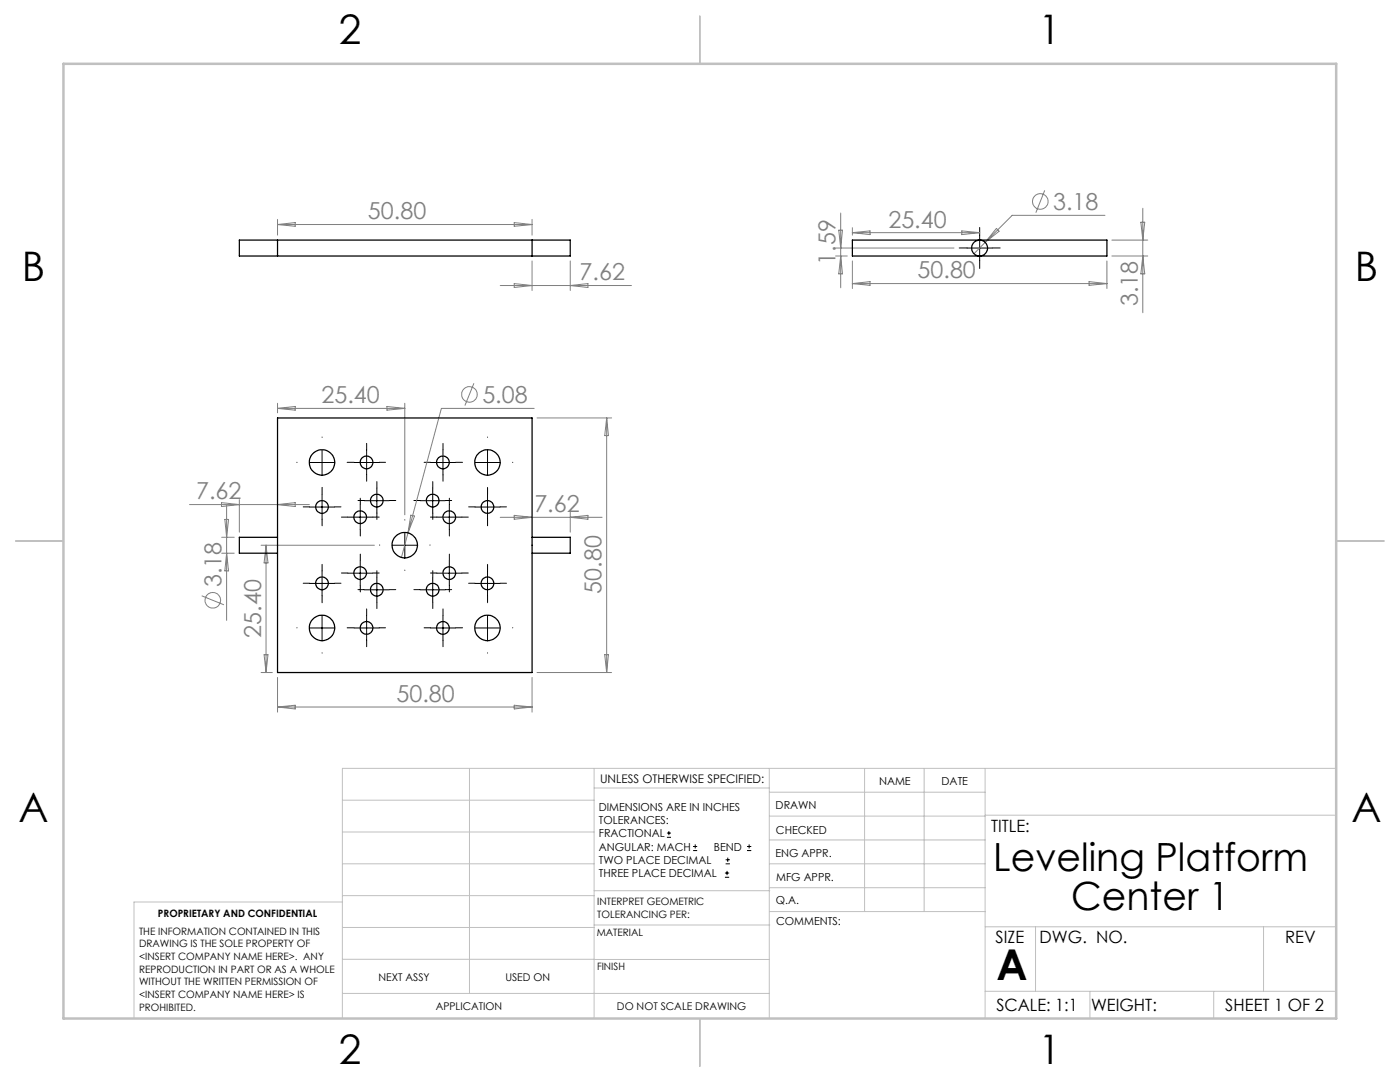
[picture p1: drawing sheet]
<svg xmlns="http://www.w3.org/2000/svg" width="279mm" height="216mm" viewBox="0 0 279 216" stroke-linecap="round" stroke-linejoin="round" font-family="sans-serif">
<g fill="none" stroke="#808080" stroke-width=".2">
<path d="M208.5 38l-1.8 4.4M55.4 44.8l3.5-.4v.8zM55.4 43.8v3.1M55.4 44.8h50.8M99.8 57h26.2M102.6 44.4l3.6 .4-3.6 .4zM102.6 56.6l3.6 .4-3.6 .4zM106.2 43.8v3.1M106.2 52.1v5.9M113.8 52.1v5.9M113.8 57l3.5-.4v.8zM166.8 51.1h2.3"/>
<path d="M166.8 49.5h23.6M167.4 45.9h.7l-.3 3.6zM167.8 51.1l.3 3.5h-.7zM167.8 42.5v14.9M170.1 45.4v1.5M170.1 46.4h25.4M170.1 46.4l3.5-.3v.7zM170.1 52.1v5.5M170.1 56.6l3.5-.4v.7zM170.1 56.6h50.8M191.9 46.1l3.6 .3-3.6 .4zM196.6 48.4l-2.2 2.2"/>
<path d="M198.9 45.6l.5 .5-2.8 2.3zM217.3 56.2l3.6 .4-3.6 .3zM220.5 43h-18.5l-5.4 5.4M220.9 52.1v5.5M221.9 47.9h7.2M221.9 51.1h7.2M227.7 44.3h.8l-.4 3.6zM228.1 41.6v20.8M228.1 51.1l.4 3.5h-.8zM94.6 76.5l-1.8 4.4M47.8 99.7v6.5M55.4 81.5l3.5-.4v.7z"/>
<path d="M55.4 80.5v1.9M55.4 81.5h25.4M77.2 81.1l3.6 .4-3.6 .3zM80.8 80.5v22.2M106.6 81.5h-18.5l-8 29.7M107.2 83.4h14.9M121.1 83.4v50.8M121.1 83.4l.3 3.5h-.7zM37.8 100.7h23.9M40.3 118.9l4.4 1.8M44.2 100.3l3.6 .4-3.6 .4zM44.2 107.2h2.5"/>
<path d="M44.2 110.4h2.5M44.9 103.6h.7l-.4 3.6zM45.2 100.9v22.9M45.2 110.4l.4 3.5h-.7zM52.1 108.8h22.6M53.1 108.8v25.4M53.1 108.8l.4 3.5h-.8zM55.4 100.7l3.5-.4v.8zM82 102.8l.7 .2-1.3 3.3zM99.8 103.2h20.4M102.6 102.8l3.6 .4-3.6 .4zM113.8 102.2v4"/>
<path d="M113.8 103.2l3.5-.4v.8zM52.1 134.2h2.3M52.7 130.6h.8l-.4 3.6zM55.4 135.2v6.9M106.2 135.2v6.9M107.2 134.2h14.9M120.7 130.6h.7l-.3 3.6zM55.4 141.1l3.5-.4v.8zM55.4 141.1h50.8M102.6 140.7l3.6 .4-3.6 .4z"/>
<circle cx="207.6" cy="40.2" r="1.55"/>
<circle cx="93.7" cy="78.7" r="1.55"/>
<circle cx="42.5" cy="119.8" r="1.55"/>
</g>
<g fill="none" stroke="#000" stroke-width=".2">
<path d="M193 49.5h5M195.5 47v5M61.8 92.3h5M64.3 89.8v5M64.3 98.7v4.9M70.7 92.3h5M72.7 99.9h5M73.2 89.8v5M75.2 97.4v5M83.9 99.9h5M85.9 92.3h5M86.4 97.4v5"/>
<path d="M88.4 89.8v5M94.8 92.3h5M97.3 89.8v5M97.3 98.7v4.9M61.8 101.2h5M61.8 116.4h5M64.3 113.9v5M69.4 114.4h5M69.4 103.2h5M71.9 100.7v5M71.9 111.9v4.9M72.7 117.7h5"/>
<path d="M75.2 115.2v5M78.3 108.8h5M80.8 106.3v5M83.9 117.7h5M86.4 115.2v5M87.2 114.4h5M87.2 103.2h5M89.7 100.7v5M89.7 111.9v4.9M94.8 101.2h5M94.8 116.4h5M97.3 113.9v5"/>
<path d="M61.8 125.3h5M64.3 122.8v5M70.7 125.3h5M73.2 122.8v5M85.9 125.3h5M88.4 122.8v5M94.8 125.3h5M97.3 122.8v5M133.1 167.1h.8M133.1 166.2h.8M133.5 165.8v.9M138.3 169.7h.8"/>
<path d="M138.3 168.9h.8M138.7 168.5v.8M144.7 175h.8M144.7 174.2h.8M144.8 172.4h.9M144.8 171.6h.9M145.1 173.8v.8M145.2 171.1v.9M149.1 169.7h.8M149.1 168.9h.8M149.5 168.5v.8"/>
</g>
<g fill="none" stroke="#000" stroke-width=".2" stroke-dasharray="15.2 1.3 1.3 1.3">
<path d="M193 49.5h-1.6M195.5 47v-1.6M195.5 52v1.6M198 49.5h1.6M59.3 92.3h-.1M64.3 98.6v-1.2M64.3 87.3v-.1M64.3 97.3h.1M69.3 92.3h.1M70.7 92.3h-1.3M72.7 99.9h-1.3M73.2 89.8v-1.3"/>
<path d="M73.2 94.8v1.2M75.2 97.4v-1.3M75.7 92.3h1.2M77.7 99.9h1.3M83.9 99.9h-1.3M85.9 92.3h-1.3M86.4 97.4v-1.3M88.4 89.8v-1.3M88.4 94.8v1.2M88.9 99.9h1.2M90.9 92.3h1.3M92.3 92.3h.1"/>
<path d="M97.3 87.3v-.1M97.3 97.3h.1M97.3 98.6v-1.2M102.3 92.3h.1M61.8 101.1h-1.3M61.8 116.4h-1.3M64.3 103.6v1.3M64.3 113.9v-1.3M64.3 118.9v1.3M66.8 101.1h1.3M66.8 116.4h1.3M69.4 114.3h-1.3"/>
<path d="M69.4 103.2h-1.3M71.9 111.8v-1.2M71.9 116.8v1.3M71.9 100.7v-1.3M71.9 105.7v1.3M72.7 117.7h-1.3M74.4 114.3h1.3M74.4 103.2h1.3M75.2 115.2v-1.3M75.2 102.4v1.2M75.8 108.8h.1M77.7 117.7h1.3"/>
<path d="M80.8 103.8v-.1M80.8 113.8h.1M83.9 117.7h-1.3M85.8 108.8h.1M86.4 115.2v-1.3M86.4 102.4v1.2M87.2 103.2h-1.3M87.2 114.3h-1.3M88.9 117.7h1.2M89.7 100.7v-1.3M89.7 105.7v1.3M89.7 111.8v-1.2"/>
<path d="M89.7 116.8v1.3M92.2 103.2h1.3M92.2 114.3h1.3M94.8 116.4h-1.3M94.8 101.1h-1.3M97.3 113.9v-1.3M97.3 118.9v1.3M97.3 103.6v1.3M99.8 116.4h1.3M99.8 101.1h1.3M59.3 125.3h-.1M64.3 120.3v-.1"/>
<path d="M64.3 130.3h.1M69.3 125.3h.1M70.7 125.3h-1.3M73.2 122.8v-1.3M73.2 127.8v1.2M75.2 120.2v1.2M75.7 125.3h1.2M85.9 125.3h-1.3M86.4 120.2v1.2M88.4 122.8v-1.3M88.4 127.8v1.2M90.9 125.3h1.3"/>
<path d="M92.3 125.3h.1M97.3 120.3v-.1M97.3 130.3h.1M102.3 125.3h.1"/>
</g>
<g fill="none" stroke="#c0c0c0" stroke-width=".2">
<path d="M68.3 159.7h50.3M93.7 153.3v44.9M118.6 153.3v49.9M118.6 157.2h34.9M153.5 153.3v49.9M153.5 158.1h43.1M172.5 153.3v28.6M184.4 153.3v28.6M196.6 153.3v49.9M266.7 153.3h-198.4v49.9M68.3 178.7h50.3M68.3 172.4h50.3"/>
<path d="M68.3 166h50.3M68.3 180h-41.6v23.2M118.6 177.7h35M153.5 167.6h43.1M153.5 162.8h43.1M153.5 172.4h43.1M153.5 177.1h43.1M196.6 162.7h70.1M68.3 198.2h85.2M68.3 191.4l85.2 .1M68.3 185.1h50.3M118.6 184.6h35"/>
<path d="M153.6 181.9h43M196.6 197.8h70.1M196.6 184.9h70.1M206.7 184.9v12.9M217.5 197.8v5.4M242.2 197.8v5.4M252.2 184.9v12.9"/>
</g>
<path d="M139.7 3.2v9.5M3.1 107.9h9.6M266.7 107.9h9.5M139.7 203.2v9.6" fill="none" stroke="#c0c0c0" stroke-width=".25"/>
<path d="M12.7 12.7h254v190.5h-254z" fill="none" stroke="#c0c0c0" stroke-width=".5"/>
<g fill="none" stroke="#000" stroke-width=".25">
<path d="M47.8 47.9h66v3.2h-66zM55.4 47.9v3.2M106.2 47.9v3.2M170.1 47.9h50.8v3.2h-50.8zM55.4 83.4h50.8v50.8h-50.8zM55.4 107.2h-7.6v3.2h7.6M106.2 107.2h7.6v3.2h-7.6"/>
<circle cx="195.5" cy="49.5" r="1.59"/>
<circle cx="64.2" cy="92.3" r="2.55"/>
<circle cx="73.2" cy="92.3" r="1.28"/>
<circle cx="75.2" cy="99.9" r="1.28"/>
<circle cx="86.3" cy="99.9" r="1.28"/>
<circle cx="88.4" cy="92.3" r="1.28"/>
<circle cx="97.3" cy="92.3" r="2.55"/>
<circle cx="64.3" cy="116.4" r="1.28"/>
<circle cx="64.3" cy="101.2" r="1.28"/>
<circle cx="71.9" cy="114.4" r="1.28"/>
<circle cx="71.9" cy="103.2" r="1.26"/>
<circle cx="75.2" cy="117.7" r="1.28"/>
<circle cx="80.8" cy="108.8" r="2.55"/>
<circle cx="86.3" cy="117.7" r="1.28"/>
<circle cx="89.7" cy="114.4" r="1.28"/>
<circle cx="89.7" cy="103.2" r="1.26"/>
<circle cx="97.3" cy="101.2" r="1.26"/>
<circle cx="97.3" cy="116.4" r="1.26"/>
<circle cx="64.2" cy="125.3" r="2.55"/>
<circle cx="73.1" cy="125.3" r="1.26"/>
<circle cx="88.4" cy="125.3" r="1.26"/>
<circle cx="97.3" cy="125.3" r="2.55"/>
</g>
<text font-size="8.5" x="198.9" y="195.5">A</text>
<g font-size="8.1">
<text x="67.6" y="8.9">2</text>
<text x="207.3" y="8.9">1</text>
<text x="4.4" y="56.2">B</text>
<text x="270.4" y="56.2">B</text>
<text x="3.7" y="164.1">A</text>
<text x="269.7" y="164.1">A</text>
<text x="67.6" y="212.4">2</text>
<text x="207.3" y="212.4">1</text>
</g>
<g font-size="7.8">
<text x="198.2" y="173.9">Leveling Platform</text>
<text x="213.8" y="181.6">Center 1</text>
</g>
<g font-size="4.7" fill="#808080">
<text x="210.2" y="41.9">3.18</text>
<text x="73.4" y="43.8">50.80</text>
<text x="177.3" y="45.4">25.40</text>
<text x="166.8" y="52.9" transform="rotate(-90 166.8 52.9)">1.59</text>
<text x="115.7" y="55.9">7.62</text>
<text x="183.1" y="55.5">50.80</text>
<text x="227.1" y="61.1" transform="rotate(-90 227.1 61.1)">3.18</text>
<text x="64.2" y="80.4">25.40</text>
<text x="96.3" y="80.4">5.08</text>
<text x="39.1" y="99.7">7.62</text>
<text x="106.6" y="102.2">7.62</text>
<text x="44.2" y="117.2" transform="rotate(-90 44.2 117.2)">3.18</text>
<text x="120.1" y="118.4" transform="rotate(-90 120.1 118.4)">50.80</text>
<text x="52.1" y="127.3" transform="rotate(-90 52.1 127.3)">25.40</text>
<text x="79.1" y="140.1">50.80</text>
</g>
<g font-size="3.4">
<text x="197.8" y="166">TITLE:</text>
<text x="198.7" y="188.1">SIZE</text>
<text x="207.5" y="188.1">DWG. NO.</text>
<text x="256.5" y="188.2">REV</text>
<text x="198.8" y="201.7">SCALE: 1:1</text>
<text x="217.7" y="201.8">WEIGHT:</text>
<text x="244.5" y="201.7">SHEET 1 OF 2</text>
</g>
<text font-size="2.4" x="119.8" y="156.2">UNLESS OTHERWISE SPECIFIED:</text>
<g font-size="2.2">
<text x="119.5" y="161.8">DIMENSIONS ARE IN INCHES</text>
<text x="154.8" y="161.4">DRAWN</text>
<text x="175.4" y="156.6">NAME</text>
<text x="187.9" y="156.7">DATE</text>
<text x="119.5" y="164.4">TOLERANCES:</text>
<text x="119.5" y="167.1">FRACTIONAL</text>
<text x="154.9" y="166.3">CHECKED</text>
<text x="119.5" y="169.7">ANGULAR: MACH</text>
<text x="119.5" y="172.4">TWO PLACE DECIMAL</text>
<text x="142.5" y="169.7">BEND</text>
<text x="154.8" y="171">ENG APPR.</text>
<text x="119.5" y="175">THREE PLACE DECIMAL</text>
<text x="154.9" y="175.7">MFG APPR.</text>
<text x="154.9" y="180.4">Q.A.</text>
<text x="154.9" y="184.6">COMMENTS:</text>
</g>
<g font-size="2.1">
<text x="75.5" y="195.7">NEXT ASSY</text>
<text x="100.9" y="195.7">USED ON</text>
<text x="86.9" y="201.5">APPLICATION</text>
<text x="123.1" y="201.6">DO NOT SCALE DRAWING</text>
</g>
<g font-size="2">
<text x="31.5" y="182.9">PROPRIETARY AND CONFIDENTIAL</text>
<text x="119.2" y="180.6">INTERPRET GEOMETRIC</text>
<text x="119.2" y="183.1">TOLERANCING PER:</text>
<text x="27.8" y="186.5">THE INFORMATION CONTAINED IN THIS</text>
<text x="27.8" y="189">DRAWING IS THE SOLE PROPERTY OF</text>
<text x="27.8" y="191.6">&lt;INSERT COMPANY NAME HERE&gt;. ANY</text>
<text x="119.1" y="186.7">MATERIAL</text>
<text x="27.8" y="194.1">REPRODUCTION IN PART OR AS A WHOLE</text>
<text x="27.8" y="196.6">WITHOUT THE WRITTEN PERMISSION OF</text>
<text x="119.1" y="193.5">FINISH</text>
<text x="27.8" y="199.1">&lt;INSERT COMPANY NAME HERE&gt; IS</text>
<text x="27.8" y="201.7">PROHIBITED.</text>
</g>
</svg>
